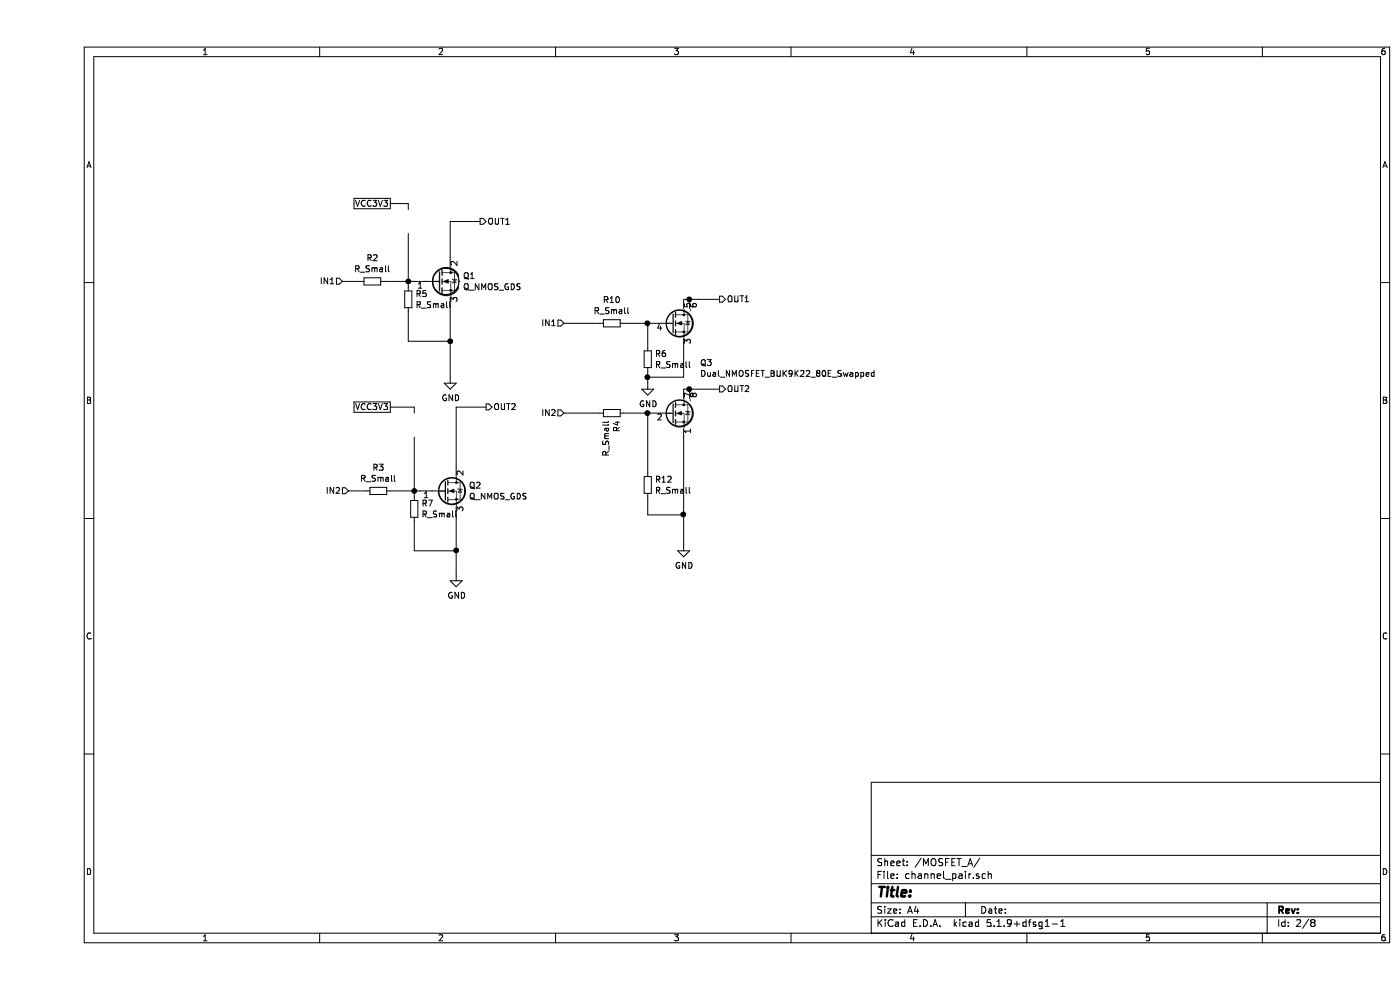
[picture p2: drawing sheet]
EESchema Schematic File Version 4
EELAYER 30 0
EELAYER END
$Descr A4 11693 8268
encoding utf-8
Sheet 6 8
Title ""
Date ""
Rev ""
Comp ""
Comment1 ""
Comment2 ""
Comment3 ""
Comment4 ""
$EndDescr
$Comp
L Device:R_Small R?
U 1 1
P 3100 2500
AR Path="/60226CD2" Ref="R?"  Part="1" 
AR Path="/602264F6/60226CD2" Ref="R5"  Part="1" 
AR Path="/60215F23/60226CD2" Ref="R11"  Part="1" 
AR Path="/60228E98/60226CD2" Ref="R17"  Part="1" 
AR Path="/602291AC/60226CD2" Ref="R23"  Part="1" 
AR Path="/6024A3AD/60226CD2" Ref="R29"  Part="1" 
AR Path="/6024A6C1/60226CD2" Ref="R35"  Part="1" 
F 0 "R29" H 3159 2546 50  0000 L CNN
F 1 "R_Small" H 3159 2455 50  0000 L CNN
F 2 "Resistor_SMD:R_0805_2012Metric_Pad1.20x1.40mm_HandSolder" H 3100 2500 50  0001 C CNN
F 3 "~" H 3100 2500 50  0001 C CNN
	1    3100 2500
	1    0    0    -1  
$EndComp
$Comp
L Device:R_Small R?
U 1 1
P 2800 2350
AR Path="/60226CD9" Ref="R?"  Part="1" 
AR Path="/602264F6/60226CD9" Ref="R2"  Part="1" 
AR Path="/60215F23/60226CD9" Ref="R8"  Part="1" 
AR Path="/60228E98/60226CD9" Ref="R14"  Part="1" 
AR Path="/602291AC/60226CD9" Ref="R20"  Part="1" 
AR Path="/6024A3AD/60226CD9" Ref="R26"  Part="1" 
AR Path="/6024A6C1/60226CD9" Ref="R32"  Part="1" 
F 0 "R26" V 2604 2350 50  0000 C CNN
F 1 "R_Small" V 2695 2350 50  0000 C CNN
F 2 "Resistor_SMD:R_0805_2012Metric_Pad1.20x1.40mm_HandSolder" H 2800 2350 50  0001 C CNN
F 3 "~" H 2800 2350 50  0001 C CNN
	1    2800 2350
	0    1    1    0   
$EndComp
Wire Wire Line
	2900 2350 3100 2350
Connection ~ 3100 2350
Wire Wire Line
	3100 2350 3150 2350
Wire Wire Line
	3100 2400 3100 2350
$Comp
L power:GND #PWR?
U 1 1
P 3450 3150
AR Path="/60226CE8" Ref="#PWR?"  Part="1" 
AR Path="/602264F6/60226CE8" Ref="#PWR03"  Part="1" 
AR Path="/60215F23/60226CE8" Ref="#PWR05"  Part="1" 
AR Path="/60228E98/60226CE8" Ref="#PWR07"  Part="1" 
AR Path="/602291AC/60226CE8" Ref="#PWR09"  Part="1" 
AR Path="/6024A3AD/60226CE8" Ref="#PWR011"  Part="1" 
AR Path="/6024A6C1/60226CE8" Ref="#PWR013"  Part="1" 
F 0 "#PWR011" H 3450 2900 50  0001 C CNN
F 1 "GND" H 3455 2977 50  0000 C CNN
F 2 "" H 3450 3150 50  0001 C CNN
F 3 "" H 3450 3150 50  0001 C CNN
	1    3450 3150
	1    0    0    -1  
$EndComp
Wire Wire Line
	3450 3150 3450 2850
Wire Wire Line
	3100 2600 3100 2850
Wire Wire Line
	3100 2850 3450 2850
Connection ~ 3450 2850
Wire Wire Line
	3450 2850 3450 2550
Wire Wire Line
	2550 2350 2700 2350
$Comp
L Device:Q_NMOS_GDS Q?
U 1 1
P 3400 4100
AR Path="/60226CFF" Ref="Q?"  Part="1" 
AR Path="/602264F6/60226CFF" Ref="Q2"  Part="1" 
AR Path="/60215F23/60226CFF" Ref="Q5"  Part="1" 
AR Path="/60228E98/60226CFF" Ref="Q8"  Part="1" 
AR Path="/602291AC/60226CFF" Ref="Q11"  Part="1" 
AR Path="/6024A3AD/60226CFF" Ref="Q14"  Part="1" 
AR Path="/6024A6C1/60226CFF" Ref="Q17"  Part="1" 
F 0 "Q14" H 3606 4146 50  0000 L CNN
F 1 "Q_NMOS_GDS" H 3606 4055 50  0000 L CNN
F 2 "Package_TO_SOT_SMD:TO-252-2" H 3600 4200 50  0001 C CNN
F 3 "~" H 3400 4100 50  0001 C CNN
	1    3400 4100
	1    0    0    -1  
$EndComp
$Comp
L Device:R_Small R?
U 1 1
P 3150 4250
AR Path="/60226D0D" Ref="R?"  Part="1" 
AR Path="/602264F6/60226D0D" Ref="R7"  Part="1" 
AR Path="/60215F23/60226D0D" Ref="R13"  Part="1" 
AR Path="/60228E98/60226D0D" Ref="R19"  Part="1" 
AR Path="/602291AC/60226D0D" Ref="R25"  Part="1" 
AR Path="/6024A3AD/60226D0D" Ref="R31"  Part="1" 
AR Path="/6024A6C1/60226D0D" Ref="R37"  Part="1" 
F 0 "R31" H 3209 4296 50  0000 L CNN
F 1 "R_Small" H 3209 4205 50  0000 L CNN
F 2 "Resistor_SMD:R_0805_2012Metric_Pad1.20x1.40mm_HandSolder" H 3150 4250 50  0001 C CNN
F 3 "~" H 3150 4250 50  0001 C CNN
	1    3150 4250
	1    0    0    -1  
$EndComp
$Comp
L Device:R_Small R?
U 1 1
P 2850 4100
AR Path="/60226D14" Ref="R?"  Part="1" 
AR Path="/602264F6/60226D14" Ref="R3"  Part="1" 
AR Path="/60215F23/60226D14" Ref="R9"  Part="1" 
AR Path="/60228E98/60226D14" Ref="R15"  Part="1" 
AR Path="/602291AC/60226D14" Ref="R21"  Part="1" 
AR Path="/6024A3AD/60226D14" Ref="R27"  Part="1" 
AR Path="/6024A6C1/60226D14" Ref="R33"  Part="1" 
F 0 "R27" V 2654 4100 50  0000 C CNN
F 1 "R_Small" V 2745 4100 50  0000 C CNN
F 2 "Resistor_SMD:R_0805_2012Metric_Pad1.20x1.40mm_HandSolder" H 2850 4100 50  0001 C CNN
F 3 "~" H 2850 4100 50  0001 C CNN
	1    2850 4100
	0    1    1    0   
$EndComp
Wire Wire Line
	2950 4100 3150 4100
Connection ~ 3150 4100
Wire Wire Line
	3150 4100 3200 4100
Wire Wire Line
	3150 4150 3150 4100
Text GLabel 2950 3400 0    50   UnSpc ~ 0
VCC3V3
Wire Wire Line
	2950 3400 3150 3400
Wire Wire Line
	3150 3400 3150 3450
$Comp
L power:GND #PWR?
U 1 1
P 3500 4800
AR Path="/60226D23" Ref="#PWR?"  Part="1" 
AR Path="/602264F6/60226D23" Ref="#PWR04"  Part="1" 
AR Path="/60215F23/60226D23" Ref="#PWR06"  Part="1" 
AR Path="/60228E98/60226D23" Ref="#PWR08"  Part="1" 
AR Path="/602291AC/60226D23" Ref="#PWR010"  Part="1" 
AR Path="/6024A3AD/60226D23" Ref="#PWR012"  Part="1" 
AR Path="/6024A6C1/60226D23" Ref="#PWR014"  Part="1" 
F 0 "#PWR012" H 3500 4550 50  0001 C CNN
F 1 "GND" H 3505 4627 50  0000 C CNN
F 2 "" H 3500 4800 50  0001 C CNN
F 3 "" H 3500 4800 50  0001 C CNN
	1    3500 4800
	1    0    0    -1  
$EndComp
Wire Wire Line
	3500 4800 3500 4600
Wire Wire Line
	3150 4350 3150 4600
Wire Wire Line
	3150 4600 3500 4600
Connection ~ 3500 4600
Wire Wire Line
	3500 4600 3500 4300
Wire Wire Line
	2600 4100 2750 4100
Text HLabel 2550 2350 0    50   Input ~ 0
IN1
Text HLabel 2600 4100 0    50   Input ~ 0
IN2
Text HLabel 3700 1850 2    50   Output ~ 0
OUT1
Text HLabel 3750 3400 2    50   Output ~ 0
OUT2
Wire Wire Line
	3450 1850 3700 1850
Wire Wire Line
	3500 3400 3750 3400
Wire Wire Line
	5450 2500 5400 2500
Wire Wire Line
	5400 4300 5100 4300
Wire Wire Line
	5400 3650 5400 4300
Wire Wire Line
	3100 1700 3100 1750
Wire Wire Line
	2950 1700 3100 1700
Text GLabel 2950 1700 0    50   UnSpc ~ 0
VCC3V3
$Comp
L Device:R_Small R?
U 1 1
P 4800 2700
AR Path="/603AAA71" Ref="R?"  Part="1" 
AR Path="/602264F6/603AAA71" Ref="R10"  Part="1" 
AR Path="/60215F23/603AAA71" Ref="R22"  Part="1" 
AR Path="/60228E98/603AAA71" Ref="R34"  Part="1" 
AR Path="/602291AC/603AAA71" Ref="R40"  Part="1" 
AR Path="/6024A3AD/603AAA71" Ref="R44"  Part="1" 
AR Path="/6024A6C1/603AAA71" Ref="R48"  Part="1" 
F 0 "R44" V 4604 2700 50  0000 C CNN
F 1 "R_Small" V 4695 2700 50  0000 C CNN
F 2 "Resistor_SMD:R_0805_2012Metric_Pad1.20x1.40mm_HandSolder" H 4800 2700 50  0001 C CNN
F 3 "~" H 4800 2700 50  0001 C CNN
	1    4800 2700
	0    1    1    0   
$EndComp
$Comp
L Device:R_Small R?
U 1 1
P 5100 4050
AR Path="/603B8C97" Ref="R?"  Part="1" 
AR Path="/602264F6/603B8C97" Ref="R12"  Part="1" 
AR Path="/60215F23/603B8C97" Ref="R24"  Part="1" 
AR Path="/60228E98/603B8C97" Ref="R36"  Part="1" 
AR Path="/602291AC/603B8C97" Ref="R41"  Part="1" 
AR Path="/6024A3AD/603B8C97" Ref="R45"  Part="1" 
AR Path="/6024A6C1/603B8C97" Ref="R49"  Part="1" 
F 0 "R45" H 5159 4096 50  0000 L CNN
F 1 "R_Small" H 5159 4005 50  0000 L CNN
F 2 "Resistor_SMD:R_0805_2012Metric_Pad1.20x1.40mm_HandSolder" H 5100 4050 50  0001 C CNN
F 3 "~" H 5100 4050 50  0001 C CNN
	1    5100 4050
	1    0    0    -1  
$EndComp
Wire Wire Line
	5100 4150 5100 4300
Wire Wire Line
	5100 3950 5100 3450
$Comp
L Device:R_Small R?
U 1 1
P 4800 3450
AR Path="/603BA627" Ref="R?"  Part="1" 
AR Path="/602264F6/603BA627" Ref="R4"  Part="1" 
AR Path="/60215F23/603BA627" Ref="R16"  Part="1" 
AR Path="/60228E98/603BA627" Ref="R28"  Part="1" 
AR Path="/602291AC/603BA627" Ref="R38"  Part="1" 
AR Path="/6024A3AD/603BA627" Ref="R42"  Part="1" 
AR Path="/6024A6C1/603BA627" Ref="R46"  Part="1" 
F 0 "R42" H 4859 3496 50  0000 L CNN
F 1 "R_Small" H 4859 3405 50  0000 L CNN
F 2 "Resistor_SMD:R_0805_2012Metric_Pad1.20x1.40mm_HandSolder" H 4800 3450 50  0001 C CNN
F 3 "~" H 4800 3450 50  0001 C CNN
	1    4800 3450
	0    1    1    0   
$EndComp
Wire Wire Line
	4900 3450 5100 3450
$Comp
L Device:R_Small R?
U 1 1
P 5100 3000
AR Path="/603BC177" Ref="R?"  Part="1" 
AR Path="/602264F6/603BC177" Ref="R6"  Part="1" 
AR Path="/60215F23/603BC177" Ref="R18"  Part="1" 
AR Path="/60228E98/603BC177" Ref="R30"  Part="1" 
AR Path="/602291AC/603BC177" Ref="R39"  Part="1" 
AR Path="/6024A3AD/603BC177" Ref="R43"  Part="1" 
AR Path="/6024A6C1/603BC177" Ref="R47"  Part="1" 
F 0 "R43" H 5159 3046 50  0000 L CNN
F 1 "R_Small" H 5159 2955 50  0000 L CNN
F 2 "Resistor_SMD:R_0805_2012Metric_Pad1.20x1.40mm_HandSolder" H 5100 3000 50  0001 C CNN
F 3 "~" H 5100 3000 50  0001 C CNN
	1    5100 3000
	1    0    0    -1  
$EndComp
$Comp
L Device:Q_NMOS_GDS Q?
U 1 1
P 3350 2350
AR Path="/60226CC4" Ref="Q?"  Part="1" 
AR Path="/602264F6/60226CC4" Ref="Q1"  Part="1" 
AR Path="/60215F23/60226CC4" Ref="Q4"  Part="1" 
AR Path="/60228E98/60226CC4" Ref="Q7"  Part="1" 
AR Path="/602291AC/60226CC4" Ref="Q10"  Part="1" 
AR Path="/6024A3AD/60226CC4" Ref="Q13"  Part="1" 
AR Path="/6024A6C1/60226CC4" Ref="Q16"  Part="1" 
F 0 "Q13" H 3556 2396 50  0000 L CNN
F 1 "Q_NMOS_GDS" H 3556 2305 50  0000 L CNN
F 2 "Package_TO_SOT_SMD:TO-252-2" H 3550 2450 50  0001 C CNN
F 3 "~" H 3350 2350 50  0001 C CNN
	1    3350 2350
	1    0    0    -1  
$EndComp
Wire Wire Line
	3100 1950 3100 2350
Wire Wire Line
	3150 3650 3150 4100
$Comp
L power:GND #PWR?
U 1 1
P 5400 4550
AR Path="/603E2FDA" Ref="#PWR?"  Part="1" 
AR Path="/602264F6/603E2FDA" Ref="#PWR0101"  Part="1" 
AR Path="/60215F23/603E2FDA" Ref="#PWR0103"  Part="1" 
AR Path="/60228E98/603E2FDA" Ref="#PWR0105"  Part="1" 
AR Path="/602291AC/603E2FDA" Ref="#PWR0107"  Part="1" 
AR Path="/6024A3AD/603E2FDA" Ref="#PWR0109"  Part="1" 
AR Path="/6024A6C1/603E2FDA" Ref="#PWR0111"  Part="1" 
F 0 "#PWR0109" H 5400 4300 50  0001 C CNN
F 1 "GND" H 5405 4377 50  0000 C CNN
F 2 "" H 5400 4550 50  0001 C CNN
F 3 "" H 5400 4550 50  0001 C CNN
	1    5400 4550
	1    0    0    -1  
$EndComp
$Comp
L power:GND #PWR?
U 1 1
P 5100 3200
AR Path="/603E374E" Ref="#PWR?"  Part="1" 
AR Path="/602264F6/603E374E" Ref="#PWR0102"  Part="1" 
AR Path="/60215F23/603E374E" Ref="#PWR0104"  Part="1" 
AR Path="/60228E98/603E374E" Ref="#PWR0106"  Part="1" 
AR Path="/602291AC/603E374E" Ref="#PWR0108"  Part="1" 
AR Path="/6024A3AD/603E374E" Ref="#PWR0110"  Part="1" 
AR Path="/6024A6C1/603E374E" Ref="#PWR0112"  Part="1" 
F 0 "#PWR0110" H 5100 2950 50  0001 C CNN
F 1 "GND" H 5105 3027 50  0000 C CNN
F 2 "" H 5100 3200 50  0001 C CNN
F 3 "" H 5100 3200 50  0001 C CNN
	1    5100 3200
	1    0    0    -1  
$EndComp
Wire Wire Line
	5400 4300 5400 4550
Connection ~ 5400 4300
Connection ~ 5100 3450
$Comp
L OpenPlantSymbols:Dual_NMOSFET_BUK9K22_80E_Swapped Q3
U 1 1
P 5400 3100
AR Path="/602264F6/60228931" Ref="Q3"  Part="1" 
AR Path="/60215F23/60228931" Ref="Q6"  Part="1" 
AR Path="/60228E98/60228931" Ref="Q9"  Part="1" 
AR Path="/602291AC/60228931" Ref="Q12"  Part="1" 
AR Path="/6024A3AD/60228931" Ref="Q15"  Part="1" 
AR Path="/6024A6C1/60228931" Ref="Q18"  Part="1" 
F 0 "Q15" H 5537 3171 50  0000 L CNN
F 1 "Dual_NMOSFET_BUK9K22_80E_Swapped" H 5537 3080 50  0000 L CNN
F 2 "v202102_OpenPlant:LFPAK56D" H 5500 3600 50  0001 C CNN
F 3 "~" H 5300 3500 50  0001 C CNN
	1    5400 3100
	1    0    0    -1  
$EndComp
Wire Wire Line
	3500 3400 3500 3900
Wire Wire Line
	5400 3250 5450 3250
Text HLabel 5700 3250 2    50   Output ~ 0
OUT2
Wire Wire Line
	5450 3250 5700 3250
Connection ~ 5450 3250
Wire Wire Line
	3450 1850 3450 2150
Text HLabel 5700 2500 2    50   Output ~ 0
OUT1
Connection ~ 5450 2500
Wire Wire Line
	5450 2500 5700 2500
Wire Wire Line
	5100 3200 5100 3150
Wire Wire Line
	5400 2900 5400 3150
Wire Wire Line
	5400 3150 5100 3150
Connection ~ 5100 3150
Wire Wire Line
	5100 3150 5100 3100
Wire Wire Line
	5100 2900 5100 2700
Wire Wire Line
	4900 2700 5100 2700
Connection ~ 5100 2700
Text HLabel 4400 2700 0    50   Input ~ 0
IN1
Text HLabel 4400 3450 0    50   Input ~ 0
IN2
Wire Wire Line
	4400 2700 4700 2700
Wire Wire Line
	4400 3450 4700 3450
$EndSCHEMATC
